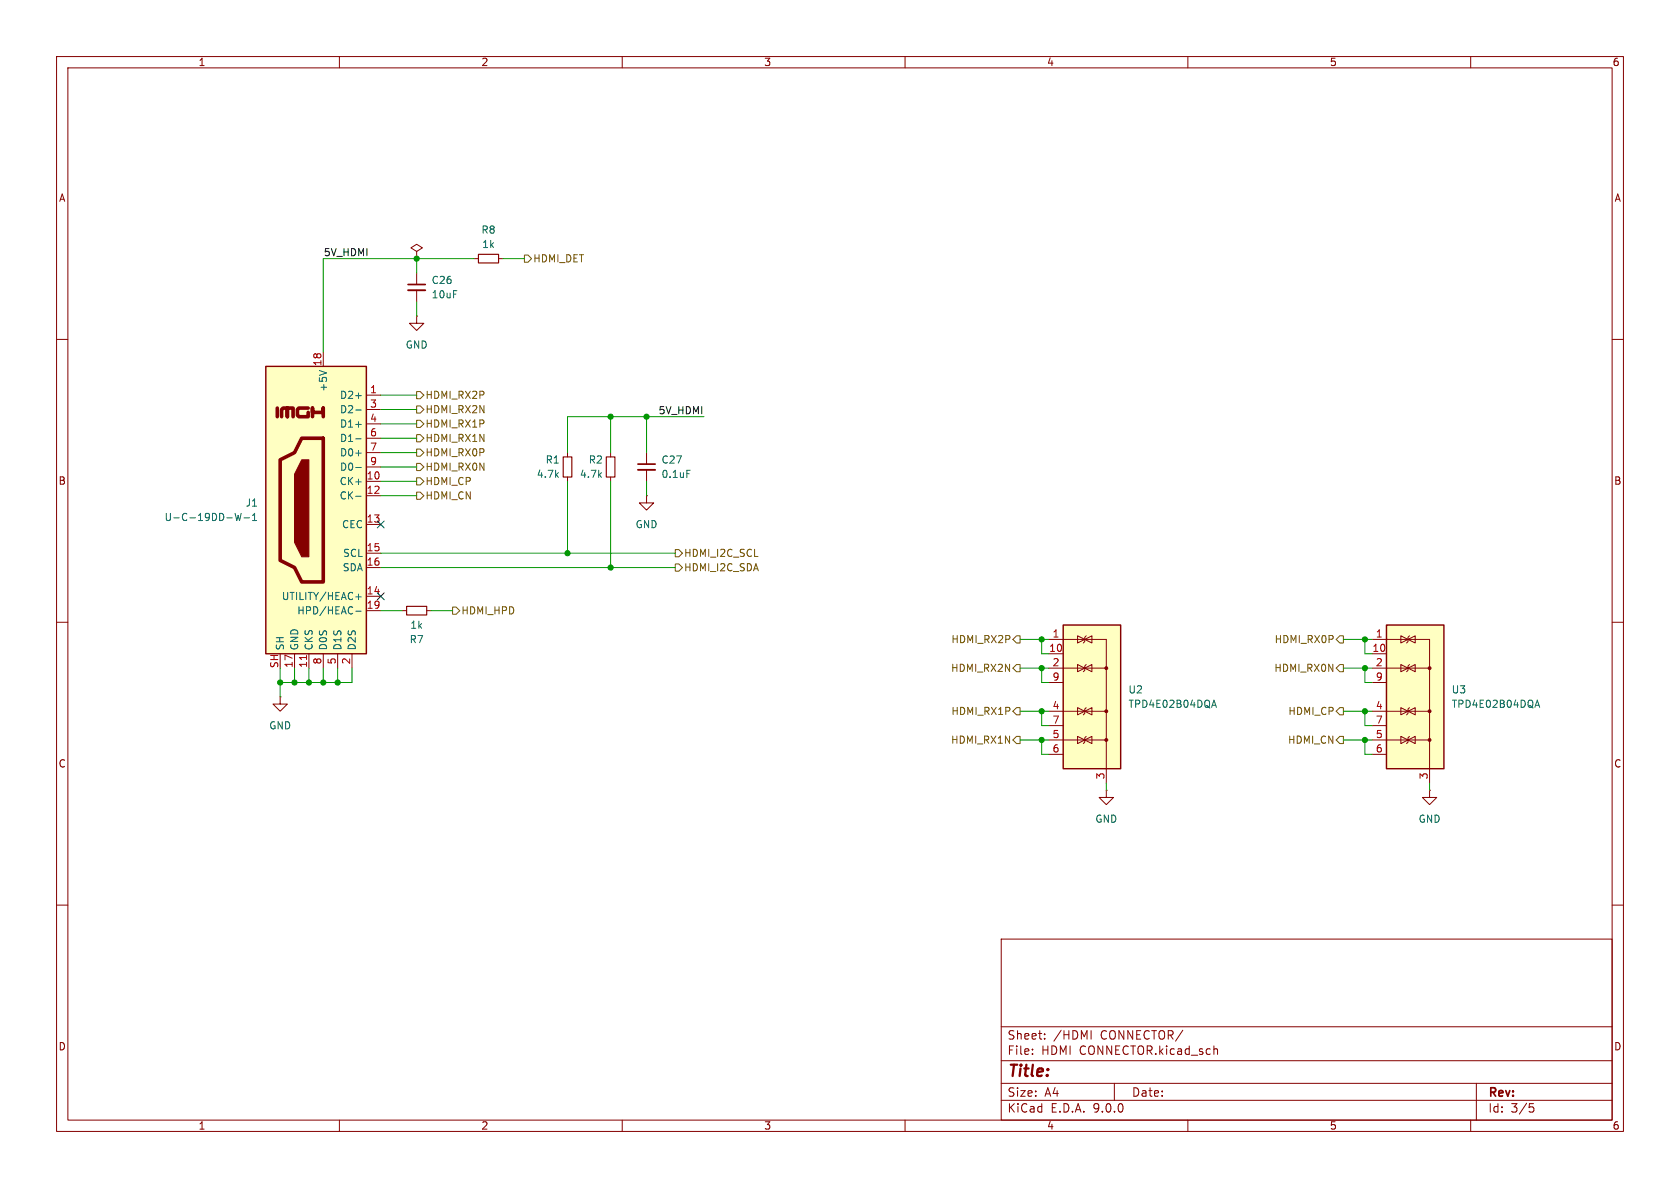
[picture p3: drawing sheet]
(kicad_sch
 (version 20250114)
 (generator "eeschema")
 (generator_version "9.0")
 (paper "A4")
 (lib_symbols
  (symbol "Connector:HDMI_A_1.4" (exclude_from_sim no) (in_bom yes) (on_board yes)
   (property "Reference" "J" (at -6.35 26.67 0) (effects (font (size 1.27 1.27))))
   (property "Value" "HDMI_A_1.4" (at 10.16 26.67 0) (effects (font (size 1.27 1.27))))
   (property "Footprint" "" (at 0.635 0 0) (effects (font (size 1.27 1.27)) (hide yes)))
   (property "Datasheet" "https://en.wikipedia.org/wiki/HDMI" (at 0.635 0 0) (effects (font (size 1.27 1.27)) (hide yes)))
   (property "Description" "HDMI 1.4+ type A connector" (at 0 0 0) (effects (font (size 1.27 1.27)) (hide yes)))
   (symbol "HDMI_A_1.4_0_0"
    (polyline (pts (xy 0 16.51) (xy 0 18.034) (xy 0 17.272) (xy 1.905 17.272) (xy 1.905 18.034) (xy 1.905 16.51)) (stroke (width 0.635) (type default)) (fill (type none)))
    (polyline (pts (xy 2.667 18.034) (xy 4.318 18.034) (xy 4.572 17.78) (xy 4.572 16.764) (xy 4.318 16.51) (xy 2.667 16.51) (xy 2.667 17.272)) (stroke (width 0.635) (type default)) (fill (type none)))
    (polyline (pts (xy 8.128 16.51) (xy 8.128 18.034)) (stroke (width 0.635) (type default)) (fill (type none))))
   (symbol "HDMI_A_1.4_0_1"
    (rectangle (start -7.62 25.4) (end 10.16 -25.4) (stroke (width 0.254) (type default)) (fill (type background)))
    (polyline (pts (xy 0 12.7) (xy 0 -12.7) (xy 3.81 -12.7) (xy 5.08 -10.16) (xy 7.62 -8.89) (xy 7.62 8.89) (xy 5.08 10.16) (xy 3.81 12.7) (xy 0 12.7)) (stroke (width 0.635) (type default)) (fill (type none)))
    (polyline (pts (xy 2.54 8.89) (xy 3.81 8.89) (xy 5.08 6.35) (xy 5.08 -5.715) (xy 3.81 -8.255) (xy 2.54 -8.255) (xy 2.54 8.89)) (stroke (width 0) (type default)) (fill (type outline)))
    (polyline (pts (xy 5.334 16.51) (xy 5.334 18.034) (xy 6.35 18.034) (xy 6.35 16.51) (xy 6.35 18.034) (xy 7.112 18.034) (xy 7.366 17.78) (xy 7.366 16.51)) (stroke (width 0.635) (type default)) (fill (type none))))
   (symbol "HDMI_A_1.4_1_1"
    (pin passive line (at -10.16 20.32 0) (length 2.54) (name "D2+" (effects (font (size 1.27 1.27)))) (number "1" (effects (font (size 1.27 1.27)))))
    (pin passive line (at -10.16 17.78 0) (length 2.54) (name "D2-" (effects (font (size 1.27 1.27)))) (number "3" (effects (font (size 1.27 1.27)))))
    (pin passive line (at -10.16 15.24 0) (length 2.54) (name "D1+" (effects (font (size 1.27 1.27)))) (number "4" (effects (font (size 1.27 1.27)))))
    (pin passive line (at -10.16 12.7 0) (length 2.54) (name "D1-" (effects (font (size 1.27 1.27)))) (number "6" (effects (font (size 1.27 1.27)))))
    (pin passive line (at -10.16 10.16 0) (length 2.54) (name "D0+" (effects (font (size 1.27 1.27)))) (number "7" (effects (font (size 1.27 1.27)))))
    (pin passive line (at -10.16 7.62 0) (length 2.54) (name "D0-" (effects (font (size 1.27 1.27)))) (number "9" (effects (font (size 1.27 1.27)))))
    (pin passive line (at -10.16 5.08 0) (length 2.54) (name "CK+" (effects (font (size 1.27 1.27)))) (number "10" (effects (font (size 1.27 1.27)))))
    (pin passive line (at -10.16 2.54 0) (length 2.54) (name "CK-" (effects (font (size 1.27 1.27)))) (number "12" (effects (font (size 1.27 1.27)))))
    (pin bidirectional line (at -10.16 -2.54 0) (length 2.54) (name "CEC" (effects (font (size 1.27 1.27)))) (number "13" (effects (font (size 1.27 1.27)))))
    (pin passive line (at -10.16 -7.62 0) (length 2.54) (name "SCL" (effects (font (size 1.27 1.27)))) (number "15" (effects (font (size 1.27 1.27)))))
    (pin bidirectional line (at -10.16 -10.16 0) (length 2.54) (name "SDA" (effects (font (size 1.27 1.27)))) (number "16" (effects (font (size 1.27 1.27)))))
    (pin passive line (at -10.16 -15.24 0) (length 2.54) (name "UTILITY/HEAC+" (effects (font (size 1.27 1.27)))) (number "14" (effects (font (size 1.27 1.27)))))
    (pin passive line (at -10.16 -17.78 0) (length 2.54) (name "HPD/HEAC-" (effects (font (size 1.27 1.27)))) (number "19" (effects (font (size 1.27 1.27)))))
    (pin power_in line (at -5.08 -27.94 90) (length 2.54) (name "D2S" (effects (font (size 1.27 1.27)))) (number "2" (effects (font (size 1.27 1.27)))))
    (pin power_in line (at -2.54 -27.94 90) (length 2.54) (name "D1S" (effects (font (size 1.27 1.27)))) (number "5" (effects (font (size 1.27 1.27)))))
    (pin power_in line (at 0 27.94 270) (length 2.54) (name "+5V" (effects (font (size 1.27 1.27)))) (number "18" (effects (font (size 1.27 1.27)))))
    (pin power_in line (at 0 -27.94 90) (length 2.54) (name "D0S" (effects (font (size 1.27 1.27)))) (number "8" (effects (font (size 1.27 1.27)))))
    (pin power_in line (at 2.54 -27.94 90) (length 2.54) (name "CKS" (effects (font (size 1.27 1.27)))) (number "11" (effects (font (size 1.27 1.27)))))
    (pin power_in line (at 5.08 -27.94 90) (length 2.54) (name "GND" (effects (font (size 1.27 1.27)))) (number "17" (effects (font (size 1.27 1.27)))))
    (pin passive line (at 7.62 -27.94 90) (length 2.54) (name "SH" (effects (font (size 1.27 1.27)))) (number "SH" (effects (font (size 1.27 1.27))))))
   (embedded_fonts no))
  (symbol "Device:C_Small"
   (pin_numbers (hide yes))
   (pin_names
    (offset 0.254) (hide yes)) (exclude_from_sim no) (in_bom yes) (on_board yes)
   (property "Reference" "C" (at 0.254 1.778 0) (effects (font (size 1.27 1.27)) (justify left)))
   (property "Value" "C_Small" (at 0.254 -2.032 0) (effects (font (size 1.27 1.27)) (justify left)))
   (property "Footprint" "" (at 0 0 0) (effects (font (size 1.27 1.27)) (hide yes)))
   (property "Datasheet" "~" (at 0 0 0) (effects (font (size 1.27 1.27)) (hide yes)))
   (property "Description" "Unpolarized capacitor, small symbol" (at 0 0 0) (effects (font (size 1.27 1.27)) (hide yes)))
   (symbol "C_Small_0_1"
    (polyline (pts (xy -1.524 0.508) (xy 1.524 0.508)) (stroke (width 0.3048) (type default)) (fill (type none)))
    (polyline (pts (xy -1.524 -0.508) (xy 1.524 -0.508)) (stroke (width 0.3302) (type default)) (fill (type none))))
   (symbol "C_Small_1_1"
    (pin passive line (at 0 2.54 270) (length 2.032) (name "~" (effects (font (size 1.27 1.27)))) (number "1" (effects (font (size 1.27 1.27)))))
    (pin passive line (at 0 -2.54 90) (length 2.032) (name "~" (effects (font (size 1.27 1.27)))) (number "2" (effects (font (size 1.27 1.27))))))
   (embedded_fonts no))
  (symbol "Device:R_Small"
   (pin_numbers (hide yes))
   (pin_names
    (offset 0.254) (hide yes)) (exclude_from_sim no) (in_bom yes) (on_board yes)
   (property "Reference" "R" (at 0.762 0.508 0) (effects (font (size 1.27 1.27)) (justify left)))
   (property "Value" "R_Small" (at 0.762 -1.016 0) (effects (font (size 1.27 1.27)) (justify left)))
   (property "Footprint" "" (at 0 0 0) (effects (font (size 1.27 1.27)) (hide yes)))
   (property "Datasheet" "~" (at 0 0 0) (effects (font (size 1.27 1.27)) (hide yes)))
   (property "Description" "Resistor, small symbol" (at 0 0 0) (effects (font (size 1.27 1.27)) (hide yes)))
   (symbol "R_Small_0_1"
    (rectangle (start -0.762 1.778) (end 0.762 -1.778) (stroke (width 0.2032) (type default)) (fill (type none))))
   (symbol "R_Small_1_1"
    (pin passive line (at 0 2.54 270) (length 0.762) (name "~" (effects (font (size 1.27 1.27)))) (number "1" (effects (font (size 1.27 1.27)))))
    (pin passive line (at 0 -2.54 90) (length 0.762) (name "~" (effects (font (size 1.27 1.27)))) (number "2" (effects (font (size 1.27 1.27))))))
   (embedded_fonts no))
  (symbol "Power_Protection:TPD4E02B04DQA"
   (pin_names (hide yes)) (exclude_from_sim no) (in_bom yes) (on_board yes)
   (property "Reference" "U" (at 2.54 -11.43 0) (effects (font (size 1.27 1.27)) (justify left)))
   (property "Value" "TPD4E02B04DQA" (at 7.62 1.905 0) (effects (font (size 1.27 1.27)) (justify left)))
   (property "Footprint" "Package_SON:USON-10_2.5x1.0mm_P0.5mm" (at 7.62 0 0) (effects (font (size 1.27 1.27)) (justify left) (hide yes)))
   (property "Datasheet" "http://www.ti.com/lit/ds/symlink/tpd4e02b04.pdf" (at 2.54 0 0) (effects (font (size 1.27 1.27)) (hide yes)))
   (property "Description" "4-Channel ESD Protection Diode for USB Type-C and HDMI 2.0, USON-10" (at 0 0 0) (effects (font (size 1.27 1.27)) (hide yes)))
   (symbol "TPD4E02B04DQA_0_0"
    (pin passive line (at 2.54 -15.24 90) (length 2.54) (name "G" (effects (font (size 1.27 1.27)))) (number "3" (effects (font (size 1.27 1.27))))))
   (symbol "TPD4E02B04DQA_0_1"
    (rectangle (start -5.08 12.7) (end 5.08 -12.7) (stroke (width 0.254) (type default)) (fill (type background)))
    (polyline (pts (xy -5.08 10.16) (xy 2.54 10.16)) (stroke (width 0) (type default)) (fill (type none)))
    (polyline (pts (xy -5.08 5.08) (xy 2.54 5.08)) (stroke (width 0) (type default)) (fill (type none)))
    (polyline (pts (xy -5.08 -2.54) (xy 2.54 -2.54)) (stroke (width 0) (type default)) (fill (type none)))
    (polyline (pts (xy -5.08 -7.62) (xy 2.54 -7.62)) (stroke (width 0) (type default)) (fill (type none)))
    (polyline (pts (xy -1.27 10.16) (xy 0 9.525) (xy 0 10.795) (xy -1.27 10.16)) (stroke (width 0) (type default)) (fill (type none)))
    (polyline (pts (xy -1.27 5.08) (xy 0 4.445) (xy 0 5.715) (xy -1.27 5.08)) (stroke (width 0) (type default)) (fill (type none)))
    (polyline (pts (xy -1.27 -2.54) (xy 0 -3.175) (xy 0 -1.905) (xy -1.27 -2.54)) (stroke (width 0) (type default)) (fill (type none)))
    (polyline (pts (xy -1.27 -7.62) (xy 0 -8.255) (xy 0 -6.985) (xy -1.27 -7.62)) (stroke (width 0) (type default)) (fill (type none)))
    (polyline (pts (xy 2.54 10.16) (xy 2.54 -12.7)) (stroke (width 0.1524) (type default)) (fill (type none)))
    (circle (center 2.54 5.08) (radius 0.254) (stroke (width 0) (type default)) (fill (type outline)))
    (circle (center 2.54 -2.54) (radius 0.254) (stroke (width 0) (type default)) (fill (type outline)))
    (circle (center 2.54 -7.62) (radius 0.254) (stroke (width 0) (type default)) (fill (type outline))))
   (symbol "TPD4E02B04DQA_1_1"
    (polyline (pts (xy -1.524 9.525) (xy -1.27 9.779) (xy -1.27 10.541) (xy -1.016 10.795)) (stroke (width 0) (type default)) (fill (type none)))
    (polyline (pts (xy -1.524 4.445) (xy -1.27 4.699) (xy -1.27 5.461) (xy -1.016 5.715)) (stroke (width 0) (type default)) (fill (type none)))
    (polyline (pts (xy -1.524 -3.175) (xy -1.27 -2.921) (xy -1.27 -2.159) (xy -1.016 -1.905)) (stroke (width 0) (type default)) (fill (type none)))
    (polyline (pts (xy -1.524 -8.255) (xy -1.27 -8.001) (xy -1.27 -7.239) (xy -1.016 -6.985)) (stroke (width 0) (type default)) (fill (type none)))
    (polyline (pts (xy -1.27 10.16) (xy -2.54 9.525) (xy -2.54 10.795) (xy -1.27 10.16)) (stroke (width 0) (type default)) (fill (type none)))
    (polyline (pts (xy -1.27 5.08) (xy -2.54 4.445) (xy -2.54 5.715) (xy -1.27 5.08)) (stroke (width 0) (type default)) (fill (type none)))
    (polyline (pts (xy -1.27 -2.54) (xy -2.54 -3.175) (xy -2.54 -1.905) (xy -1.27 -2.54)) (stroke (width 0) (type default)) (fill (type none)))
    (polyline (pts (xy -1.27 -7.62) (xy -2.54 -8.255) (xy -2.54 -6.985) (xy -1.27 -7.62)) (stroke (width 0) (type default)) (fill (type none)))
    (pin passive line (at -7.62 10.16 0) (length 2.54) (name "IO1" (effects (font (size 1.27 1.27)))) (number "1" (effects (font (size 1.27 1.27)))))
    (pin free line (at -7.62 7.62 0) (length 2.54) (name "NC" (effects (font (size 1.27 1.27)))) (number "10" (effects (font (size 1.27 1.27)))))
    (pin passive line (at -7.62 5.08 0) (length 2.54) (name "IO2" (effects (font (size 1.27 1.27)))) (number "2" (effects (font (size 1.27 1.27)))))
    (pin free line (at -7.62 2.54 0) (length 2.54) (name "NC" (effects (font (size 1.27 1.27)))) (number "9" (effects (font (size 1.27 1.27)))))
    (pin passive line (at -7.62 -2.54 0) (length 2.54) (name "IO3" (effects (font (size 1.27 1.27)))) (number "4" (effects (font (size 1.27 1.27)))))
    (pin free line (at -7.62 -5.08 0) (length 2.54) (name "NC" (effects (font (size 1.27 1.27)))) (number "7" (effects (font (size 1.27 1.27)))))
    (pin passive line (at -7.62 -7.62 0) (length 2.54) (name "IO4" (effects (font (size 1.27 1.27)))) (number "5" (effects (font (size 1.27 1.27)))))
    (pin free line (at -7.62 -10.16 0) (length 2.54) (name "NC" (effects (font (size 1.27 1.27)))) (number "6" (effects (font (size 1.27 1.27)))))
    (pin passive line (at 2.54 -15.24 90) (length 2.54) (hide yes) (name "G" (effects (font (size 1.27 1.27)))) (number "8" (effects (font (size 1.27 1.27))))))
   (embedded_fonts no))
  (symbol "power:GND"
   (power)
   (pin_numbers (hide yes))
   (pin_names
    (offset 0) (hide yes)) (exclude_from_sim no) (in_bom yes) (on_board yes)
   (property "Reference" "#PWR" (at 0 -6.35 0) (effects (font (size 1.27 1.27)) (hide yes)))
   (property "Value" "GND" (at 0 -3.81 0) (effects (font (size 1.27 1.27))))
   (property "Footprint" "" (at 0 0 0) (effects (font (size 1.27 1.27)) (hide yes)))
   (property "Datasheet" "" (at 0 0 0) (effects (font (size 1.27 1.27)) (hide yes)))
   (property "Description" "Power symbol creates a global label with name \"GND\" , ground" (at 0 0 0) (effects (font (size 1.27 1.27)) (hide yes)))
   (symbol "GND_0_1"
    (polyline (pts (xy 0 0) (xy 0 -1.27) (xy 1.27 -1.27) (xy 0 -2.54) (xy -1.27 -1.27) (xy 0 -1.27)) (stroke (width 0) (type default)) (fill (type none))))
   (symbol "GND_1_1"
    (pin power_in line (at 0 0 270) (length 0) (name "~" (effects (font (size 1.27 1.27)))) (number "1" (effects (font (size 1.27 1.27))))))
   (embedded_fonts no))
  (symbol "power:PWR_FLAG"
   (power)
   (pin_numbers (hide yes))
   (pin_names
    (offset 0) (hide yes)) (exclude_from_sim no) (in_bom yes) (on_board yes)
   (property "Reference" "#FLG" (at 0 1.905 0) (effects (font (size 1.27 1.27)) (hide yes)))
   (property "Value" "PWR_FLAG" (at 0 3.81 0) (effects (font (size 1.27 1.27))))
   (property "Footprint" "" (at 0 0 0) (effects (font (size 1.27 1.27)) (hide yes)))
   (property "Datasheet" "~" (at 0 0 0) (effects (font (size 1.27 1.27)) (hide yes)))
   (property "Description" "Special symbol for telling ERC where power comes from" (at 0 0 0) (effects (font (size 1.27 1.27)) (hide yes)))
   (symbol "PWR_FLAG_0_0"
    (pin power_out line (at 0 0 90) (length 0) (name "~" (effects (font (size 1.27 1.27)))) (number "1" (effects (font (size 1.27 1.27))))))
   (symbol "PWR_FLAG_0_1"
    (polyline (pts (xy 0 0) (xy 0 1.27) (xy -1.016 1.905) (xy 0 2.54) (xy 1.016 1.905) (xy 0 1.27)) (stroke (width 0) (type default)) (fill (type none))))
   (embedded_fonts no)))
 (junction
  (at 49.53 120.65)
  (diameter 0)
  (color 0 0 0 0))
 (junction
  (at 184.15 130.81)
  (diameter 0)
  (color 0 0 0 0))
 (junction
  (at 114.3 73.66)
  (diameter 0)
  (color 0 0 0 0))
 (junction
  (at 241.3 113.03)
  (diameter 0)
  (color 0 0 0 0))
 (junction
  (at 73.66 45.72)
  (diameter 0)
  (color 0 0 0 0))
 (junction
  (at 184.15 113.03)
  (diameter 0)
  (color 0 0 0 0))
 (junction
  (at 59.69 120.65)
  (diameter 0)
  (color 0 0 0 0))
 (junction
  (at 57.15 120.65)
  (diameter 0)
  (color 0 0 0 0))
 (junction
  (at 241.3 130.81)
  (diameter 0)
  (color 0 0 0 0))
 (junction
  (at 52.07 120.65)
  (diameter 0)
  (color 0 0 0 0))
 (junction
  (at 241.3 125.73)
  (diameter 0)
  (color 0 0 0 0))
 (junction
  (at 107.95 100.33)
  (diameter 0)
  (color 0 0 0 0))
 (junction
  (at 54.61 120.65)
  (diameter 0)
  (color 0 0 0 0))
 (junction
  (at 184.15 125.73)
  (diameter 0)
  (color 0 0 0 0))
 (junction
  (at 107.95 73.66)
  (diameter 0)
  (color 0 0 0 0))
 (junction
  (at 100.33 97.79)
  (diameter 0)
  (color 0 0 0 0))
 (junction
  (at 184.15 118.11)
  (diameter 0)
  (color 0 0 0 0))
 (junction
  (at 241.3 118.11)
  (diameter 0)
  (color 0 0 0 0))
 (no_connect
  (at 67.31 105.41))
 (no_connect
  (at 67.31 92.71))
 (wire
  (pts (xy 67.31 74.93) (xy 73.66 74.93))
  (stroke (width 0) (type default)))
 (wire
  (pts (xy 67.31 97.79) (xy 100.33 97.79))
  (stroke (width 0) (type default)))
 (wire
  (pts (xy 241.3 130.81) (xy 242.57 130.81))
  (stroke (width 0) (type default)))
 (wire
  (pts (xy 180.34 113.03) (xy 184.15 113.03))
  (stroke (width 0) (type default)))
 (wire
  (pts (xy 100.33 73.66) (xy 107.95 73.66))
  (stroke (width 0) (type default)))
 (wire
  (pts (xy 67.31 107.95) (xy 71.12 107.95))
  (stroke (width 0) (type default)))
 (wire
  (pts (xy 184.15 125.73) (xy 185.42 125.73))
  (stroke (width 0) (type default)))
 (wire
  (pts (xy 67.31 85.09) (xy 73.66 85.09))
  (stroke (width 0) (type default)))
 (wire
  (pts (xy 237.49 118.11) (xy 241.3 118.11))
  (stroke (width 0) (type default)))
 (wire
  (pts (xy 57.15 118.11) (xy 57.15 120.65))
  (stroke (width 0) (type default)))
 (wire
  (pts (xy 237.49 130.81) (xy 241.3 130.81))
  (stroke (width 0) (type default)))
 (wire
  (pts (xy 184.15 118.11) (xy 185.42 118.11))
  (stroke (width 0) (type default)))
 (wire
  (pts (xy 242.57 115.57) (xy 241.3 115.57))
  (stroke (width 0) (type default)))
 (wire
  (pts (xy 52.07 118.11) (xy 52.07 120.65))
  (stroke (width 0) (type default)))
 (wire
  (pts (xy 62.23 120.65) (xy 59.69 120.65))
  (stroke (width 0) (type default)))
 (wire
  (pts (xy 59.69 118.11) (xy 59.69 120.65))
  (stroke (width 0) (type default)))
 (wire
  (pts (xy 241.3 120.65) (xy 241.3 118.11))
  (stroke (width 0) (type default)))
 (wire
  (pts (xy 107.95 100.33) (xy 119.38 100.33))
  (stroke (width 0) (type default)))
 (wire
  (pts (xy 57.15 120.65) (xy 54.61 120.65))
  (stroke (width 0) (type default)))
 (wire
  (pts (xy 241.3 115.57) (xy 241.3 113.03))
  (stroke (width 0) (type default)))
 (wire
  (pts (xy 241.3 113.03) (xy 242.57 113.03))
  (stroke (width 0) (type default)))
 (wire
  (pts (xy 100.33 97.79) (xy 119.38 97.79))
  (stroke (width 0) (type default)))
 (wire
  (pts (xy 59.69 120.65) (xy 57.15 120.65))
  (stroke (width 0) (type default)))
 (wire
  (pts (xy 67.31 100.33) (xy 107.95 100.33))
  (stroke (width 0) (type default)))
 (wire
  (pts (xy 73.66 48.26) (xy 73.66 45.72))
  (stroke (width 0) (type default)))
 (wire
  (pts (xy 107.95 73.66) (xy 107.95 80.01))
  (stroke (width 0) (type default)))
 (wire
  (pts (xy 67.31 80.01) (xy 73.66 80.01))
  (stroke (width 0) (type default)))
 (wire
  (pts (xy 62.23 118.11) (xy 62.23 120.65))
  (stroke (width 0) (type default)))
 (wire
  (pts (xy 57.15 45.72) (xy 57.15 62.23))
  (stroke (width 0) (type default)))
 (wire
  (pts (xy 241.3 128.27) (xy 241.3 125.73))
  (stroke (width 0) (type default)))
 (wire
  (pts (xy 241.3 125.73) (xy 242.57 125.73))
  (stroke (width 0) (type default)))
 (wire
  (pts (xy 67.31 69.85) (xy 73.66 69.85))
  (stroke (width 0) (type default)))
 (wire
  (pts (xy 184.15 113.03) (xy 185.42 113.03))
  (stroke (width 0) (type default)))
 (wire
  (pts (xy 237.49 125.73) (xy 241.3 125.73))
  (stroke (width 0) (type default)))
 (wire
  (pts (xy 67.31 72.39) (xy 73.66 72.39))
  (stroke (width 0) (type default)))
 (wire
  (pts (xy 124.46 73.66) (xy 114.3 73.66))
  (stroke (width 0) (type default)))
 (wire
  (pts (xy 114.3 85.09) (xy 114.3 87.63))
  (stroke (width 0) (type default)))
 (wire
  (pts (xy 241.3 133.35) (xy 241.3 130.81))
  (stroke (width 0) (type default)))
 (wire
  (pts (xy 54.61 120.65) (xy 52.07 120.65))
  (stroke (width 0) (type default)))
 (wire
  (pts (xy 184.15 115.57) (xy 184.15 113.03))
  (stroke (width 0) (type default)))
 (wire
  (pts (xy 114.3 73.66) (xy 114.3 80.01))
  (stroke (width 0) (type default)))
 (wire
  (pts (xy 107.95 85.09) (xy 107.95 100.33))
  (stroke (width 0) (type default)))
 (wire
  (pts (xy 185.42 128.27) (xy 184.15 128.27))
  (stroke (width 0) (type default)))
 (wire
  (pts (xy 73.66 45.72) (xy 83.82 45.72))
  (stroke (width 0) (type default)))
 (wire
  (pts (xy 242.57 133.35) (xy 241.3 133.35))
  (stroke (width 0) (type default)))
 (wire
  (pts (xy 184.15 133.35) (xy 184.15 130.81))
  (stroke (width 0) (type default)))
 (wire
  (pts (xy 67.31 77.47) (xy 73.66 77.47))
  (stroke (width 0) (type default)))
 (wire
  (pts (xy 185.42 120.65) (xy 184.15 120.65))
  (stroke (width 0) (type default)))
 (wire
  (pts (xy 180.34 130.81) (xy 184.15 130.81))
  (stroke (width 0) (type default)))
 (wire
  (pts (xy 54.61 118.11) (xy 54.61 120.65))
  (stroke (width 0) (type default)))
 (wire
  (pts (xy 242.57 120.65) (xy 241.3 120.65))
  (stroke (width 0) (type default)))
 (wire
  (pts (xy 185.42 115.57) (xy 184.15 115.57))
  (stroke (width 0) (type default)))
 (wire
  (pts (xy 180.34 118.11) (xy 184.15 118.11))
  (stroke (width 0) (type default)))
 (wire
  (pts (xy 52.07 120.65) (xy 49.53 120.65))
  (stroke (width 0) (type default)))
 (wire
  (pts (xy 241.3 118.11) (xy 242.57 118.11))
  (stroke (width 0) (type default)))
 (wire
  (pts (xy 184.15 130.81) (xy 185.42 130.81))
  (stroke (width 0) (type default)))
 (wire
  (pts (xy 184.15 128.27) (xy 184.15 125.73))
  (stroke (width 0) (type default)))
 (wire
  (pts (xy 49.53 120.65) (xy 49.53 123.19))
  (stroke (width 0) (type default)))
 (wire
  (pts (xy 100.33 73.66) (xy 100.33 80.01))
  (stroke (width 0) (type default)))
 (wire
  (pts (xy 114.3 73.66) (xy 107.95 73.66))
  (stroke (width 0) (type default)))
 (wire
  (pts (xy 100.33 85.09) (xy 100.33 97.79))
  (stroke (width 0) (type default)))
 (wire
  (pts (xy 185.42 133.35) (xy 184.15 133.35))
  (stroke (width 0) (type default)))
 (wire
  (pts (xy 67.31 87.63) (xy 73.66 87.63))
  (stroke (width 0) (type default)))
 (wire
  (pts (xy 73.66 53.34) (xy 73.66 55.88))
  (stroke (width 0) (type default)))
 (wire
  (pts (xy 195.58 138.43) (xy 195.58 139.7))
  (stroke (width 0) (type default)))
 (wire
  (pts (xy 252.73 138.43) (xy 252.73 139.7))
  (stroke (width 0) (type default)))
 (wire
  (pts (xy 49.53 118.11) (xy 49.53 120.65))
  (stroke (width 0) (type default)))
 (wire
  (pts (xy 184.15 120.65) (xy 184.15 118.11))
  (stroke (width 0) (type default)))
 (wire
  (pts (xy 88.9 45.72) (xy 92.71 45.72))
  (stroke (width 0) (type default)))
 (wire
  (pts (xy 57.15 45.72) (xy 73.66 45.72))
  (stroke (width 0) (type default)))
 (wire
  (pts (xy 67.31 82.55) (xy 73.66 82.55))
  (stroke (width 0) (type default)))
 (wire
  (pts (xy 180.34 125.73) (xy 184.15 125.73))
  (stroke (width 0) (type default)))
 (wire
  (pts (xy 237.49 113.03) (xy 241.3 113.03))
  (stroke (width 0) (type default)))
 (wire
  (pts (xy 76.2 107.95) (xy 80.01 107.95))
  (stroke (width 0) (type default)))
 (wire
  (pts (xy 242.57 128.27) (xy 241.3 128.27))
  (stroke (width 0) (type default)))
 (label "5V_HDMI"
  (at 57.15 45.72 0)
  (effects (font (size 1.27 1.27)) (justify left bottom)))
 (label "5V_HDMI"
  (at 124.46 73.66 180)
  (effects (font (size 1.27 1.27)) (justify right bottom)))
 (hierarchical_label "HDMI_HPD"
  (shape output)
  (at 80.01 107.95 0)
  (effects (font (size 1.27 1.27)) (justify left)))
 (hierarchical_label "HDMI_CN"
  (shape output)
  (at 237.49 130.81 180)
  (fields_autoplaced yes)
  (effects (font (size 1.27 1.27)) (justify right))
  (property "Netclass" "100R_DIFF" (at 237.49 129.54 0) (effects (font (size 1.27 1.27)
    (italic yes)) (justify right) (hide yes))))
 (hierarchical_label "HDMI_RX0N"
  (shape output)
  (at 237.49 113.03 180)
  (fields_autoplaced yes)
  (effects (font (size 1.27 1.27)) (justify right))
  (property "Netclass" "100R_DIFF" (at 237.49 114.3 0) (effects (font (size 1.27 1.27)
    (italic yes)) (justify right) (hide yes))))
 (hierarchical_label "HDMI_RX0P"
  (shape output)
  (at 237.49 118.11 180)
  (fields_autoplaced yes)
  (effects (font (size 1.27 1.27)) (justify right))
  (property "Netclass" "100R_DIFF" (at 237.49 119.38 0) (effects (font (size 1.27 1.27)
    (italic yes)) (justify right) (hide yes))))
 (hierarchical_label "HDMI_CP"
  (shape output)
  (at 73.66 85.09 0)
  (fields_autoplaced yes)
  (effects (font (size 1.27 1.27)) (justify left))
  (property "Netclass" "100R_DIFF" (at 73.66 86.36 0) (effects (font (size 1.27 1.27)
    (italic yes)) (justify left) (hide yes))))
 (hierarchical_label "HDMI_I2C_SDA"
  (shape output)
  (at 119.38 100.33 0)
  (fields_autoplaced yes)
  (effects (font (size 1.27 1.27)) (justify left))
  (property "Netclass" "100R_DIFF" (at 119.38 101.6 0) (effects (font (size 1.27 1.27)
    (italic yes)) (justify left) (hide yes))))
 (hierarchical_label "HDMI_RX2P"
  (shape output)
  (at 180.34 113.03 180)
  (fields_autoplaced yes)
  (effects (font (size 1.27 1.27)) (justify right))
  (property "Netclass" "100R_DIFF" (at 180.34 111.76 0) (effects (font (size 1.27 1.27)
    (italic yes)) (justify right) (hide yes))))
 (hierarchical_label "HDMI_RX0N"
  (shape output)
  (at 73.66 82.55 0)
  (fields_autoplaced yes)
  (effects (font (size 1.27 1.27)) (justify left))
  (property "Netclass" "100R_DIFF" (at 73.66 83.82 0) (effects (font (size 1.27 1.27)
    (italic yes)) (justify left) (hide yes))))
 (hierarchical_label "HDMI_DET"
  (shape output)
  (at 92.71 45.72 0)
  (effects (font (size 1.27 1.27)) (justify left)))
 (hierarchical_label "HDMI_RX1N"
  (shape output)
  (at 73.66 77.47 0)
  (fields_autoplaced yes)
  (effects (font (size 1.27 1.27)) (justify left))
  (property "Netclass" "100R_DIFF" (at 73.66 78.74 0) (effects (font (size 1.27 1.27)
    (italic yes)) (justify left) (hide yes))))
 (hierarchical_label "HDMI_RX0P"
  (shape output)
  (at 73.66 80.01 0)
  (fields_autoplaced yes)
  (effects (font (size 1.27 1.27)) (justify left))
  (property "Netclass" "100R_DIFF" (at 73.66 81.28 0) (effects (font (size 1.27 1.27)
    (italic yes)) (justify left) (hide yes))))
 (hierarchical_label "HDMI_RX2P"
  (shape output)
  (at 73.66 69.85 0)
  (fields_autoplaced yes)
  (effects (font (size 1.27 1.27)) (justify left))
  (property "Netclass" "100R_DIFF" (at 73.66 71.12 0) (effects (font (size 1.27 1.27)
    (italic yes)) (justify left) (hide yes))))
 (hierarchical_label "HDMI_RX2N"
  (shape output)
  (at 180.34 118.11 180)
  (fields_autoplaced yes)
  (effects (font (size 1.27 1.27)) (justify right))
  (property "Netclass" "100R_DIFF" (at 180.34 116.84 0) (effects (font (size 1.27 1.27)
    (italic yes)) (justify right) (hide yes))))
 (hierarchical_label "HDMI_I2C_SCL"
  (shape output)
  (at 119.38 97.79 0)
  (effects (font (size 1.27 1.27)) (justify left)))
 (hierarchical_label "HDMI_RX1P"
  (shape output)
  (at 180.34 125.73 180)
  (fields_autoplaced yes)
  (effects (font (size 1.27 1.27)) (justify right))
  (property "Netclass" "100R_DIFF" (at 180.34 124.46 0) (effects (font (size 1.27 1.27)
    (italic yes)) (justify right) (hide yes))))
 (hierarchical_label "HDMI_CP"
  (shape output)
  (at 237.49 125.73 180)
  (fields_autoplaced yes)
  (effects (font (size 1.27 1.27)) (justify right))
  (property "Netclass" "100R_DIFF" (at 237.49 124.46 0) (effects (font (size 1.27 1.27)
    (italic yes)) (justify right) (hide yes))))
 (hierarchical_label "HDMI_RX1N"
  (shape output)
  (at 180.34 130.81 180)
  (fields_autoplaced yes)
  (effects (font (size 1.27 1.27)) (justify right))
  (property "Netclass" "100R_DIFF" (at 180.34 129.54 0) (effects (font (size 1.27 1.27)
    (italic yes)) (justify right) (hide yes))))
 (hierarchical_label "HDMI_CN"
  (shape output)
  (at 73.66 87.63 0)
  (fields_autoplaced yes)
  (effects (font (size 1.27 1.27)) (justify left))
  (property "Netclass" "100R_DIFF" (at 73.66 88.9 0) (effects (font (size 1.27 1.27)
    (italic yes)) (justify left) (hide yes))))
 (hierarchical_label "HDMI_RX1P"
  (shape output)
  (at 73.66 74.93 0)
  (fields_autoplaced yes)
  (effects (font (size 1.27 1.27)) (justify left))
  (property "Netclass" "100R_DIFF" (at 73.66 76.2 0) (effects (font (size 1.27 1.27)
    (italic yes)) (justify left) (hide yes))))
 (hierarchical_label "HDMI_RX2N"
  (shape output)
  (at 73.66 72.39 0)
  (fields_autoplaced yes)
  (effects (font (size 1.27 1.27)) (justify left))
  (property "Netclass" "100R_DIFF" (at 73.66 73.66 0) (effects (font (size 1.27 1.27)
    (italic yes)) (justify left) (hide yes))))
 (symbol
  (lib_id "power:PWR_FLAG")
  (at 73.66 45.72 0)
  (unit 1)
  (exclude_from_sim no)
  (in_bom yes)
  (on_board yes)
  (dnp no)
  (fields_autoplaced yes)
  (property "Reference" "#FLG01" (at 73.66 43.815 0) (effects (font (size 1.27 1.27)) (hide yes)))
  (property "Value" "PWR_FLAG" (at 73.66 40.64 0) (effects (font (size 1.27 1.27)) (hide yes)))
  (property "Footprint" "" (at 73.66 45.72 0) (effects (font (size 1.27 1.27)) (hide yes)))
  (property "Datasheet" "~" (at 73.66 45.72 0) (effects (font (size 1.27 1.27)) (hide yes)))
  (property "Description" "Special symbol for telling ERC where power comes from" (at 73.66 45.72 0) (effects (font (size 1.27 1.27)) (hide yes)))
  (pin "1"))
 (symbol
  (lib_id "Device:C_Small")
  (at 114.3 82.55 0)
  (unit 1)
  (exclude_from_sim no)
  (in_bom yes)
  (on_board yes)
  (dnp no)
  (fields_autoplaced yes)
  (property "Reference" "C27" (at 116.84 81.2862 0) (effects (font (size 1.27 1.27)) (justify left)))
  (property "Value" "0.1uF" (at 116.84 83.8262 0) (effects (font (size 1.27 1.27)) (justify left)))
  (property "Footprint" "Capacitor_SMD:C_0402_1005Metric" (at 114.3 82.55 0) (effects (font (size 1.27 1.27)) (hide yes)))
  (property "Datasheet" "~" (at 114.3 82.55 0) (effects (font (size 1.27 1.27)) (hide yes)))
  (property "Description" "Unpolarized capacitor, small symbol" (at 114.3 82.55 0) (effects (font (size 1.27 1.27)) (hide yes)))
  (pin "1")
  (pin "2"))
 (symbol
  (lib_id "Device:R_Small")
  (at 107.95 82.55 0)
  (unit 1)
  (exclude_from_sim no)
  (in_bom yes)
  (on_board yes)
  (dnp no)
  (property "Reference" "R2" (at 106.68 81.28 0) (effects (font (size 1.27 1.27)) (justify right)))
  (property "Value" "4.7k" (at 106.68 83.82 0) (effects (font (size 1.27 1.27)) (justify right)))
  (property "Footprint" "Resistor_SMD:R_0402_1005Metric" (at 107.95 82.55 0) (effects (font (size 1.27 1.27)) (hide yes)))
  (property "Datasheet" "~" (at 107.95 82.55 0) (effects (font (size 1.27 1.27)) (hide yes)))
  (property "Description" "Resistor, small symbol" (at 107.95 82.55 0) (effects (font (size 1.27 1.27)) (hide yes)))
  (pin "2")
  (pin "1"))
 (symbol
  (lib_id "power:GND")
  (at 49.53 123.19 0)
  (unit 1)
  (exclude_from_sim no)
  (in_bom yes)
  (on_board yes)
  (dnp no)
  (fields_autoplaced yes)
  (property "Reference" "#PWR046" (at 49.53 129.54 0) (effects (font (size 1.27 1.27)) (hide yes)))
  (property "Value" "GND" (at 49.53 128.27 0) (effects (font (size 1.27 1.27))))
  (property "Footprint" "" (at 49.53 123.19 0) (effects (font (size 1.27 1.27)) (hide yes)))
  (property "Datasheet" "" (at 49.53 123.19 0) (effects (font (size 1.27 1.27)) (hide yes)))
  (property "Description" "Power symbol creates a global label with name \"GND\" , ground" (at 49.53 123.19 0) (effects (font (size 1.27 1.27)) (hide yes)))
  (pin "1"))
 (symbol
  (lib_id "Power_Protection:TPD4E02B04DQA")
  (at 250.19 123.19 0)
  (unit 1)
  (exclude_from_sim no)
  (in_bom yes)
  (on_board yes)
  (dnp no)
  (fields_autoplaced yes)
  (property "Reference" "U3" (at 256.54 121.9199 0) (effects (font (size 1.27 1.27)) (justify left)))
  (property "Value" "TPD4E02B04DQA" (at 256.54 124.4599 0) (effects (font (size 1.27 1.27)) (justify left)))
  (property "Footprint" "Package_SON:USON-10_2.5x1.0mm_P0.5mm" (at 257.81 123.19 0) (effects (font (size 1.27 1.27)) (justify left) (hide yes)))
  (property "Datasheet" "http://www.ti.com/lit/ds/symlink/tpd4e02b04.pdf" (at 252.73 123.19 0) (effects (font (size 1.27 1.27)) (hide yes)))
  (property "Description" "4-Channel ESD Protection Diode for USB Type-C and HDMI 2.0, USON-10" (at 250.19 123.19 0) (effects (font (size 1.27 1.27)) (hide yes)))
  (pin "3")
  (pin "9")
  (pin "10")
  (pin "2")
  (pin "8")
  (pin "4")
  (pin "7")
  (pin "5")
  (pin "6")
  (pin "1"))
 (symbol
  (lib_id "power:GND")
  (at 73.66 55.88 0)
  (unit 1)
  (exclude_from_sim no)
  (in_bom yes)
  (on_board yes)
  (dnp no)
  (fields_autoplaced yes)
  (property "Reference" "#PWR044" (at 73.66 62.23 0) (effects (font (size 1.27 1.27)) (hide yes)))
  (property "Value" "GND" (at 73.66 60.96 0) (effects (font (size 1.27 1.27))))
  (property "Footprint" "" (at 73.66 55.88 0) (effects (font (size 1.27 1.27)) (hide yes)))
  (property "Datasheet" "" (at 73.66 55.88 0) (effects (font (size 1.27 1.27)) (hide yes)))
  (property "Description" "Power symbol creates a global label with name \"GND\" , ground" (at 73.66 55.88 0) (effects (font (size 1.27 1.27)) (hide yes)))
  (pin "1"))
 (symbol
  (lib_id "power:GND")
  (at 195.58 139.7 0)
  (unit 1)
  (exclude_from_sim no)
  (in_bom yes)
  (on_board yes)
  (dnp no)
  (fields_autoplaced yes)
  (property "Reference" "#PWR047" (at 195.58 146.05 0) (effects (font (size 1.27 1.27)) (hide yes)))
  (property "Value" "GND" (at 195.58 144.78 0) (effects (font (size 1.27 1.27))))
  (property "Footprint" "" (at 195.58 139.7 0) (effects (font (size 1.27 1.27)) (hide yes)))
  (property "Datasheet" "" (at 195.58 139.7 0) (effects (font (size 1.27 1.27)) (hide yes)))
  (property "Description" "Power symbol creates a global label with name \"GND\" , ground" (at 195.58 139.7 0) (effects (font (size 1.27 1.27)) (hide yes)))
  (pin "1"))
 (symbol
  (lib_id "Device:R_Small")
  (at 86.36 45.72 90)
  (unit 1)
  (exclude_from_sim no)
  (in_bom yes)
  (on_board yes)
  (dnp no)
  (fields_autoplaced yes)
  (property "Reference" "R8" (at 86.36 40.64 90) (effects (font (size 1.27 1.27))))
  (property "Value" "1k" (at 86.36 43.18 90) (effects (font (size 1.27 1.27))))
  (property "Footprint" "Resistor_SMD:R_0402_1005Metric" (at 86.36 45.72 0) (effects (font (size 1.27 1.27)) (hide yes)))
  (property "Datasheet" "~" (at 86.36 45.72 0) (effects (font (size 1.27 1.27)) (hide yes)))
  (property "Description" "Resistor, small symbol" (at 86.36 45.72 0) (effects (font (size 1.27 1.27)) (hide yes)))
  (pin "2")
  (pin "1"))
 (symbol
  (lib_id "Power_Protection:TPD4E02B04DQA")
  (at 193.04 123.19 0)
  (unit 1)
  (exclude_from_sim no)
  (in_bom yes)
  (on_board yes)
  (dnp no)
  (fields_autoplaced yes)
  (property "Reference" "U2" (at 199.39 121.9199 0) (effects (font (size 1.27 1.27)) (justify left)))
  (property "Value" "TPD4E02B04DQA" (at 199.39 124.4599 0) (effects (font (size 1.27 1.27)) (justify left)))
  (property "Footprint" "Package_SON:USON-10_2.5x1.0mm_P0.5mm" (at 200.66 123.19 0) (effects (font (size 1.27 1.27)) (justify left) (hide yes)))
  (property "Datasheet" "http://www.ti.com/lit/ds/symlink/tpd4e02b04.pdf" (at 195.58 123.19 0) (effects (font (size 1.27 1.27)) (hide yes)))
  (property "Description" "4-Channel ESD Protection Diode for USB Type-C and HDMI 2.0, USON-10" (at 193.04 123.19 0) (effects (font (size 1.27 1.27)) (hide yes)))
  (pin "3")
  (pin "9")
  (pin "10")
  (pin "2")
  (pin "8")
  (pin "4")
  (pin "7")
  (pin "5")
  (pin "6")
  (pin "1"))
 (symbol
  (lib_id "Connector:HDMI_A_1.4")
  (at 57.15 90.17 0)
  (mirror y)
  (unit 1)
  (exclude_from_sim no)
  (in_bom yes)
  (on_board yes)
  (dnp no)
  (fields_autoplaced yes)
  (property "Reference" "J1" (at 45.72 88.8999 0) (effects (font (size 1.27 1.27)) (justify left)))
  (property "Value" "U-C-19DD-W-1" (at 45.72 91.4399 0) (effects (font (size 1.27 1.27)) (justify left)))
  (property "Footprint" "FOOTPRINTS:SAMESKY_HD06-19-RVS-MSMT-TR" (at 56.515 90.17 0) (effects (font (size 1.27 1.27)) (hide yes)))
  (property "Datasheet" "https://en.wikipedia.org/wiki/HDMI" (at 56.515 90.17 0) (effects (font (size 1.27 1.27)) (hide yes)))
  (property "Description" "HDMI 1.4+ type A connector" (at 57.15 90.17 0) (effects (font (size 1.27 1.27)) (hide yes)))
  (pin "15")
  (pin "4")
  (pin "5")
  (pin "12")
  (pin "7")
  (pin "1")
  (pin "3")
  (pin "6")
  (pin "9")
  (pin "10")
  (pin "13")
  (pin "16")
  (pin "19")
  (pin "14")
  (pin "2")
  (pin "18")
  (pin "17")
  (pin "11")
  (pin "SH")
  (pin "8"))
 (symbol
  (lib_id "power:GND")
  (at 114.3 87.63 0)
  (unit 1)
  (exclude_from_sim no)
  (in_bom yes)
  (on_board yes)
  (dnp no)
  (fields_autoplaced yes)
  (property "Reference" "#PWR045" (at 114.3 93.98 0) (effects (font (size 1.27 1.27)) (hide yes)))
  (property "Value" "GND" (at 114.3 92.71 0) (effects (font (size 1.27 1.27))))
  (property "Footprint" "" (at 114.3 87.63 0) (effects (font (size 1.27 1.27)) (hide yes)))
  (property "Datasheet" "" (at 114.3 87.63 0) (effects (font (size 1.27 1.27)) (hide yes)))
  (property "Description" "Power symbol creates a global label with name \"GND\" , ground" (at 114.3 87.63 0) (effects (font (size 1.27 1.27)) (hide yes)))
  (pin "1"))
 (symbol
  (lib_id "Device:R_Small")
  (at 73.66 107.95 90)
  (mirror x)
  (unit 1)
  (exclude_from_sim no)
  (in_bom yes)
  (on_board yes)
  (dnp no)
  (property "Reference" "R7" (at 73.66 113.03 90) (effects (font (size 1.27 1.27))))
  (property "Value" "1k" (at 73.66 110.49 90) (effects (font (size 1.27 1.27))))
  (property "Footprint" "Resistor_SMD:R_0402_1005Metric" (at 73.66 107.95 0) (effects (font (size 1.27 1.27)) (hide yes)))
  (property "Datasheet" "~" (at 73.66 107.95 0) (effects (font (size 1.27 1.27)) (hide yes)))
  (property "Description" "Resistor, small symbol" (at 73.66 107.95 0) (effects (font (size 1.27 1.27)) (hide yes)))
  (pin "2")
  (pin "1"))
 (symbol
  (lib_id "Device:R_Small")
  (at 100.33 82.55 0)
  (unit 1)
  (exclude_from_sim no)
  (in_bom yes)
  (on_board yes)
  (dnp no)
  (property "Reference" "R1" (at 99.06 81.28 0) (effects (font (size 1.27 1.27)) (justify right)))
  (property "Value" "4.7k" (at 99.06 83.82 0) (effects (font (size 1.27 1.27)) (justify right)))
  (property "Footprint" "Resistor_SMD:R_0402_1005Metric" (at 100.33 82.55 0) (effects (font (size 1.27 1.27)) (hide yes)))
  (property "Datasheet" "~" (at 100.33 82.55 0) (effects (font (size 1.27 1.27)) (hide yes)))
  (property "Description" "Resistor, small symbol" (at 100.33 82.55 0) (effects (font (size 1.27 1.27)) (hide yes)))
  (pin "2")
  (pin "1"))
 (symbol
  (lib_id "power:GND")
  (at 252.73 139.7 0)
  (unit 1)
  (exclude_from_sim no)
  (in_bom yes)
  (on_board yes)
  (dnp no)
  (fields_autoplaced yes)
  (property "Reference" "#PWR048" (at 252.73 146.05 0) (effects (font (size 1.27 1.27)) (hide yes)))
  (property "Value" "GND" (at 252.73 144.78 0) (effects (font (size 1.27 1.27))))
  (property "Footprint" "" (at 252.73 139.7 0) (effects (font (size 1.27 1.27)) (hide yes)))
  (property "Datasheet" "" (at 252.73 139.7 0) (effects (font (size 1.27 1.27)) (hide yes)))
  (property "Description" "Power symbol creates a global label with name \"GND\" , ground" (at 252.73 139.7 0) (effects (font (size 1.27 1.27)) (hide yes)))
  (pin "1"))
 (symbol
  (lib_id "Device:C_Small")
  (at 73.66 50.8 0)
  (unit 1)
  (exclude_from_sim no)
  (in_bom yes)
  (on_board yes)
  (dnp no)
  (fields_autoplaced yes)
  (property "Reference" "C26" (at 76.2 49.5362 0) (effects (font (size 1.27 1.27)) (justify left)))
  (property "Value" "10uF" (at 76.2 52.0762 0) (effects (font (size 1.27 1.27)) (justify left)))
  (property "Footprint" "Capacitor_SMD:C_0603_1608Metric" (at 73.66 50.8 0) (effects (font (size 1.27 1.27)) (hide yes)))
  (property "Datasheet" "~" (at 73.66 50.8 0) (effects (font (size 1.27 1.27)) (hide yes)))
  (property "Description" "Unpolarized capacitor, small symbol" (at 73.66 50.8 0) (effects (font (size 1.27 1.27)) (hide yes)))
  (pin "1")
  (pin "2")))
